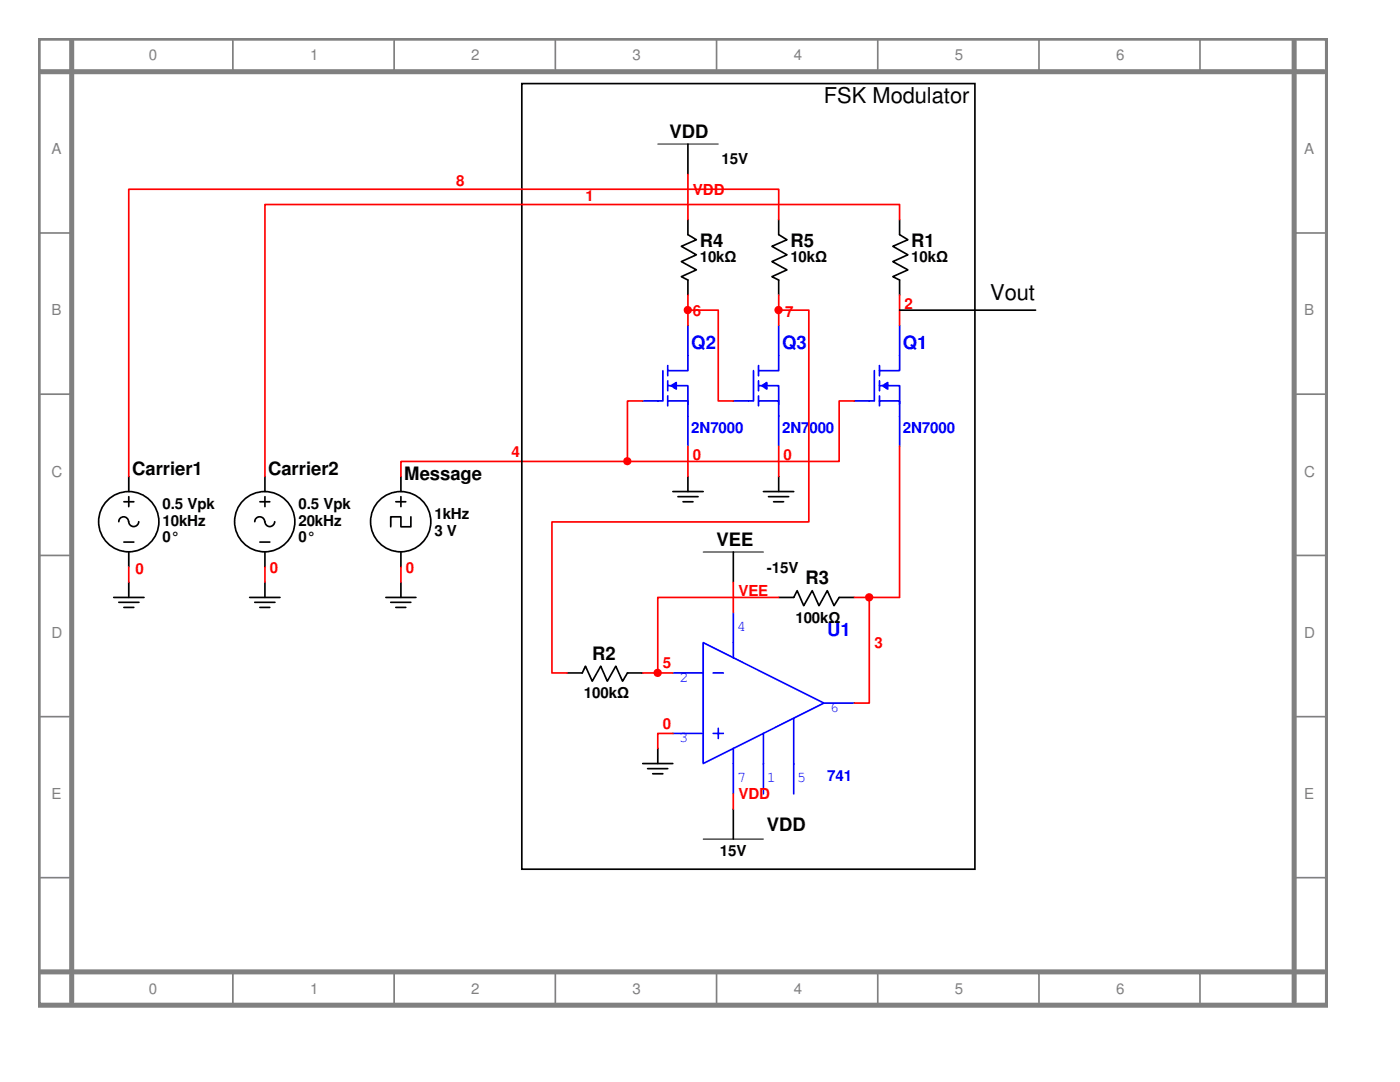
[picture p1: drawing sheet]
<svg xmlns="http://www.w3.org/2000/svg" width="279mm" height="216mm" viewBox="0 0 279 216" stroke-linecap="round" stroke-linejoin="round" font-family="sans-serif">
<path d="M7.6 7.6h257.3v193h-257.3zM7.6 14.3h256.7M14.3 7.6v192.3M258.3 7.6v192.3M7.6 193.9h256.7" fill="none" stroke="#808080" stroke-width="1"/>
<g fill="none" stroke="#808080" stroke-width=".34">
<path d="M46.5 7.6v6.7M78.7 7.6v6.7M110.8 7.6v6.7M143 7.6v6.7M175.2 7.6v6.7M207.3 7.6v6.7M239.5 7.6v6.7M7.6 46.5h6.7M258.3 46.5h6.7M7.6 78.7h6.7M258.3 78.7h6.7M7.6 110.8h6.7"/>
<path d="M258.3 110.8h6.7M7.6 143h6.7M258.3 143h6.7M7.6 175.1h6.7M258.3 175.1h6.7M46.5 193.9v6.7M78.7 193.9v6.7M110.8 193.9v6.7M143 193.9v6.7M175.2 193.9v6.7M207.3 193.9v6.7M239.5 193.9v6.7"/>
</g>
<g fill="none" stroke="#000" stroke-width=".34">
<path d="M179.5 43.8v3l1.7 1-3 1.3 3 1.7-3 1.4 3 1.6-3 1.4 1.3 .7v3M52.9 95.1v3M52.9 99.1v2M49.8 119.2h6.1M50.8 104.1a1 1 0 0 1 1-1 1 1 0 0 1 1 1M51.9 100.1h1.9M51.9 108.2h1.9M52.9 104.1a.97 .97 0 0 0 .9 1 .97 .97 0 0 0 1-1M52.9 110.2v3M52.9 116.2v3M77 119.2h6M80 116.2v3"/>
<path d="M50.8 120.2h4.1M51.9 121.2h1.9M78 120.2h4M79 121.2h2"/>
<circle cx="52.8" cy="104.1" r="6"/>
</g>
<path d="M52.9 113.2v3" fill="none" stroke="#f00" stroke-width=".34"/>
<path d="M174.5 74v6h-1M175.5 77h4v3.6M179.5 71v3h-4M175.5 80h4v3" fill="none" stroke="#00f" stroke-width=".34"/>
<path d="M176.1 77l1.1-.7v1.3z" fill="#00f"/>
<g fill="none" stroke="#00f" stroke-width=".34">
<path d="M132.3 74v6h-1M133.3 77h4v3.6M137.3 71v3h-4M175.5 72.9v2.1M175.5 76v2M175.5 79v2M176.1 77l1.1-.7v1.3zM179.5 64.9v6.1M133.3 80h4v3M170.5 80h3M179.5 83v6M134.3 134.3h6"/>
<path d="M140.3 128.2l24.1 12.1-24.1 12.1zM142.3 134.3h2.1M146.3 122.2v9.1M134.3 146.3h6M142.3 146.3h2.1M143.3 145.3v2.1M146.3 149.4v9M152.4 146.3v12.1M158.4 143.3v15.1M164.4 140.3h6.1"/>
</g>
<path d="M179.5 58.9v6M80 113.2v3" fill="none" stroke="#f00" stroke-width=".34"/>
<g fill="none" stroke="#000" stroke-width=".34">
<path d="M179.5 61.9h27.2M80 95.1v3M80 99.1v2M79 100.1h2M80 110.2v3M82 103.1v2h-2v-2h-2v2M146.3 110.2v6M128.3 152.4h6M129.2 153.4h4.1M130.3 154.4h2M131.3 149.4v3M146.3 161.4v6"/>
<circle cx="80" cy="104.1" r="6"/>
</g>
<path d="M140.3 110.2h12.1M140.3 167.4h12.1" fill="none" stroke="#000" stroke-width=".2"/>
<path d="M133.9 77l1.1-.7v1.3z" fill="#00f"/>
<path d="M133.3 72.9v2.1M133.3 76v2M133.3 79v2M133.9 77l1.1-.7v1.3zM137.3 64.9v6.1M150.4 74v6h-1M151.4 77h4v3.6M155.4 71v3h-4M128.3 80h3M137.3 83v6M151.4 80h4v3" fill="none" stroke="#00f" stroke-width=".34"/>
<path d="M137.3 28.7v6.1M137.3 43.8v3l1.7 1-3 1.3 3 1.7-3 1.4 3 1.6-3 1.4 1.3 .7v3M134.3 98.1h6M135.3 99.1h4M137.3 95.1v3M136.3 100.1h2" fill="none" stroke="#000" stroke-width=".34"/>
<path d="M131.3 28.7h12" fill="none" stroke="#000" stroke-width=".2"/>
<path d="M137.3 34.8v9M137.3 89v6.1" fill="none" stroke="#f00" stroke-width=".34"/>
<path d="M152.1 77l.9-.7v1.3z" fill="#00f"/>
<path d="M151.4 72.9v2.1M151.4 76v2M151.4 79v2M152.1 77l.9-.7v1.3zM155.4 64.9v6.1M146.3 80h3.1M155.4 83v6" fill="none" stroke="#00f" stroke-width=".34"/>
<circle cx="137.3" cy="61.9" r=".66" fill="#f00"/>
<g fill="none" stroke="#f00" stroke-width=".34">
<path d="M137.3 58.9v6M137.3 61.9h6v18.1h3M155.4 89v6.1"/>
<circle cx="137.3" cy="61.9" r=".66"/>
</g>
<path d="M152.4 98.1h6M153.4 99.1h4M155.4 95.1v3M154.4 100.1h2" fill="none" stroke="#000" stroke-width=".34"/>
<circle cx="125.2" cy="92" r=".66" fill="#f00"/>
<g fill="none" stroke="#f00" stroke-width=".34">
<path d="M125.2 92.1h-45.2v3M128.3 80h-3.1v12.1M170.5 80h-3v12.1h-42.3M146.3 116.2v6M134.3 146.3h-3v3.1M146.3 158.4v3"/>
<circle cx="125.2" cy="92" r=".66"/>
</g>
<path d="M155.4 119.2h3l.7-1.3 1.3 3 1.7-3 1.3 3 1.7-3 1.4 3 1-1.7h3M113.2 134.3h3l.6-1.4 1.4 3 1.7-3 1.3 3 1.7-3 1.3 3 1-1.6h3.1" fill="none" stroke="#000" stroke-width=".34"/>
<circle cx="131.2" cy="134.3" r=".66" fill="#f00"/>
<g fill="none" stroke="#f00" stroke-width=".34">
<path d="M155.4 119.2h-24.1v15.1M128.3 134.3h6"/>
<circle cx="131.2" cy="134.3" r=".66"/>
</g>
<circle cx="173.5" cy="119.2" r=".66" fill="#f00"/>
<g fill="none" stroke="#f00" stroke-width=".34">
<path d="M179.5 43.8v-3h-126.6v54.3M179.5 89v30.2h-6M25.7 113.2v3M170.5 119.2h3M173.5 119.2v21.1h-3"/>
<circle cx="173.5" cy="119.2" r=".66"/>
</g>
<g fill="none" stroke="#000" stroke-width=".34">
<path d="M104.1 16.7h90.5v156.7h-90.5zM155.4 43.8v3l1.7 1-3 1.3 3 1.7-3 1.4 3 1.6-3 1.4 1.3 .7v3M25.7 95.1v3M25.7 99.1v2M22.7 119.2h6M23.7 104.1a.97 .97 0 0 1 1-1 .97 .97 0 0 1 1 1M24.7 100.1h2M24.7 108.2h2M25.7 104.1a1 1 0 0 0 1 1 1 1 0 0 0 1-1M25.7 110.2v3M25.7 116.2v3M23.7 120.2h4"/>
<path d="M24.7 121.2h2"/>
<circle cx="25.7" cy="104.1" r="6"/>
</g>
<circle cx="155.4" cy="61.9" r=".66" fill="#f00"/>
<g fill="none" stroke="#f00" stroke-width=".34">
<path d="M155.4 43.8v-6h-129.7v57.3M155.4 58.9v6M155.4 61.9h6v42.2h-51.2v30.2h3"/>
<circle cx="155.4" cy="61.9" r=".66"/>
</g>
<g font-size="4.4">
<text x="164.4" y="20.6">FSK Modulator</text>
<text x="197.6" y="59.8">Vout</text>
</g>
<g font-size="3.7">
<text x="133.6" y="27.5">VDD</text>
<text x="139.7" y="49.2">R4</text>
<text x="157.7" y="49.2">R5</text>
<text x="181.9" y="49.2">R1</text>
<text x="26.4" y="94.8">Carrier1</text>
<text x="53.5" y="94.8">Carrier2</text>
<text x="80.7" y="95.8">Message</text>
<text x="143" y="108.9">VEE</text>
<text x="160.7" y="116.6">R3</text>
<text x="118.2" y="131.7">R2</text>
<text x="153" y="165.9">VDD</text>
</g>
<g font-size="3.7" fill="#00f">
<text x="138" y="69.7">Q2</text>
<text x="156.1" y="69.7">Q3</text>
<text x="180.2" y="69.7">Q1</text>
<text x="165.1" y="127">U1</text>
</g>
<g font-size="3" fill="#808080">
<text x="29.7" y="12">0</text>
<text x="61.9" y="12">1</text>
<text x="94.1" y="12">2</text>
<text x="126.2" y="12">3</text>
<text x="158.4" y="12">4</text>
<text x="190.6" y="12">5</text>
<text x="222.8" y="12">6</text>
<text x="10.3" y="30.8">A</text>
<text x="260.3" y="30.8">A</text>
<text x="10.3" y="62.9">B</text>
<text x="260.3" y="62.9">B</text>
<text x="10.3" y="95.1">C</text>
<text x="260.3" y="95.1">C</text>
<text x="10.3" y="127.3">D</text>
<text x="260.3" y="127.3">D</text>
<text x="10.3" y="159.4">E</text>
<text x="260.3" y="159.4">E</text>
<text x="29.7" y="198.3">0</text>
<text x="61.9" y="198.3">1</text>
<text x="94.1" y="198.3">2</text>
<text x="126.2" y="198.3">3</text>
<text x="158.4" y="198.3">4</text>
<text x="190.6" y="198.3">5</text>
<text x="222.8" y="198.3">6</text>
</g>
<g font-size="3">
<text x="144" y="32.8">15V</text>
<text x="139.7" y="52.2">10kΩ</text>
<text x="157.7" y="52.2">10kΩ</text>
<text x="181.9" y="52.2">10kΩ</text>
<text x="32.4" y="101.5">0.5 Vpk</text>
<text x="59.6" y="101.5">0.5 Vpk</text>
<text x="32.4" y="104.9">10kHz</text>
<text x="59.6" y="104.9">20kHz</text>
<text x="86.7" y="103.5">1kHz</text>
<text x="86.7" y="106.9">3 V</text>
<text x="32.4" y="108.2">0°</text>
<text x="59.6" y="108.2">0°</text>
<text x="153" y="114.3">-15V</text>
<text x="158.7" y="124.3">100kΩ</text>
<text x="116.5" y="139.4">100kΩ</text>
<text x="143.7" y="170.9">15V</text>
</g>
<g font-size="3" fill="#f00">
<text x="91.1" y="37.2">8</text>
<text x="116.8" y="40.2">1</text>
<text x="138.3" y="38.9">VDD</text>
<text x="138.3" y="63">6</text>
<text x="156.7" y="63.3">7</text>
<text x="180.5" y="61.6">2</text>
<text x="102.1" y="91.1">4</text>
<text x="138.3" y="91.8">0</text>
<text x="156.4" y="91.8">0</text>
<text x="27.1" y="114.6">0</text>
<text x="53.8" y="114.3">0</text>
<text x="81" y="114.3">0</text>
<text x="147.4" y="118.9">VEE</text>
<text x="174.5" y="129.3">3</text>
<text x="132.3" y="133.3">5</text>
<text x="132.3" y="145.4">0</text>
<text x="147.4" y="159.5">VDD</text>
</g>
<g font-size="3" fill="#00f">
<text x="138" y="86.4">2N7000</text>
<text x="156.1" y="86.4">2N7000</text>
<text x="180.2" y="86.4">2N7000</text>
<text x="147" y="126">4</text>
<text x="135.6" y="136">2</text>
<text x="165.8" y="142.1">6</text>
<text x="135.6" y="148.1">3</text>
<text x="165.1" y="155.8">741</text>
<text x="147" y="156.1">7</text>
<text x="153" y="156.1">1</text>
<text x="159.1" y="156.1">5</text>
</g>
</svg>
